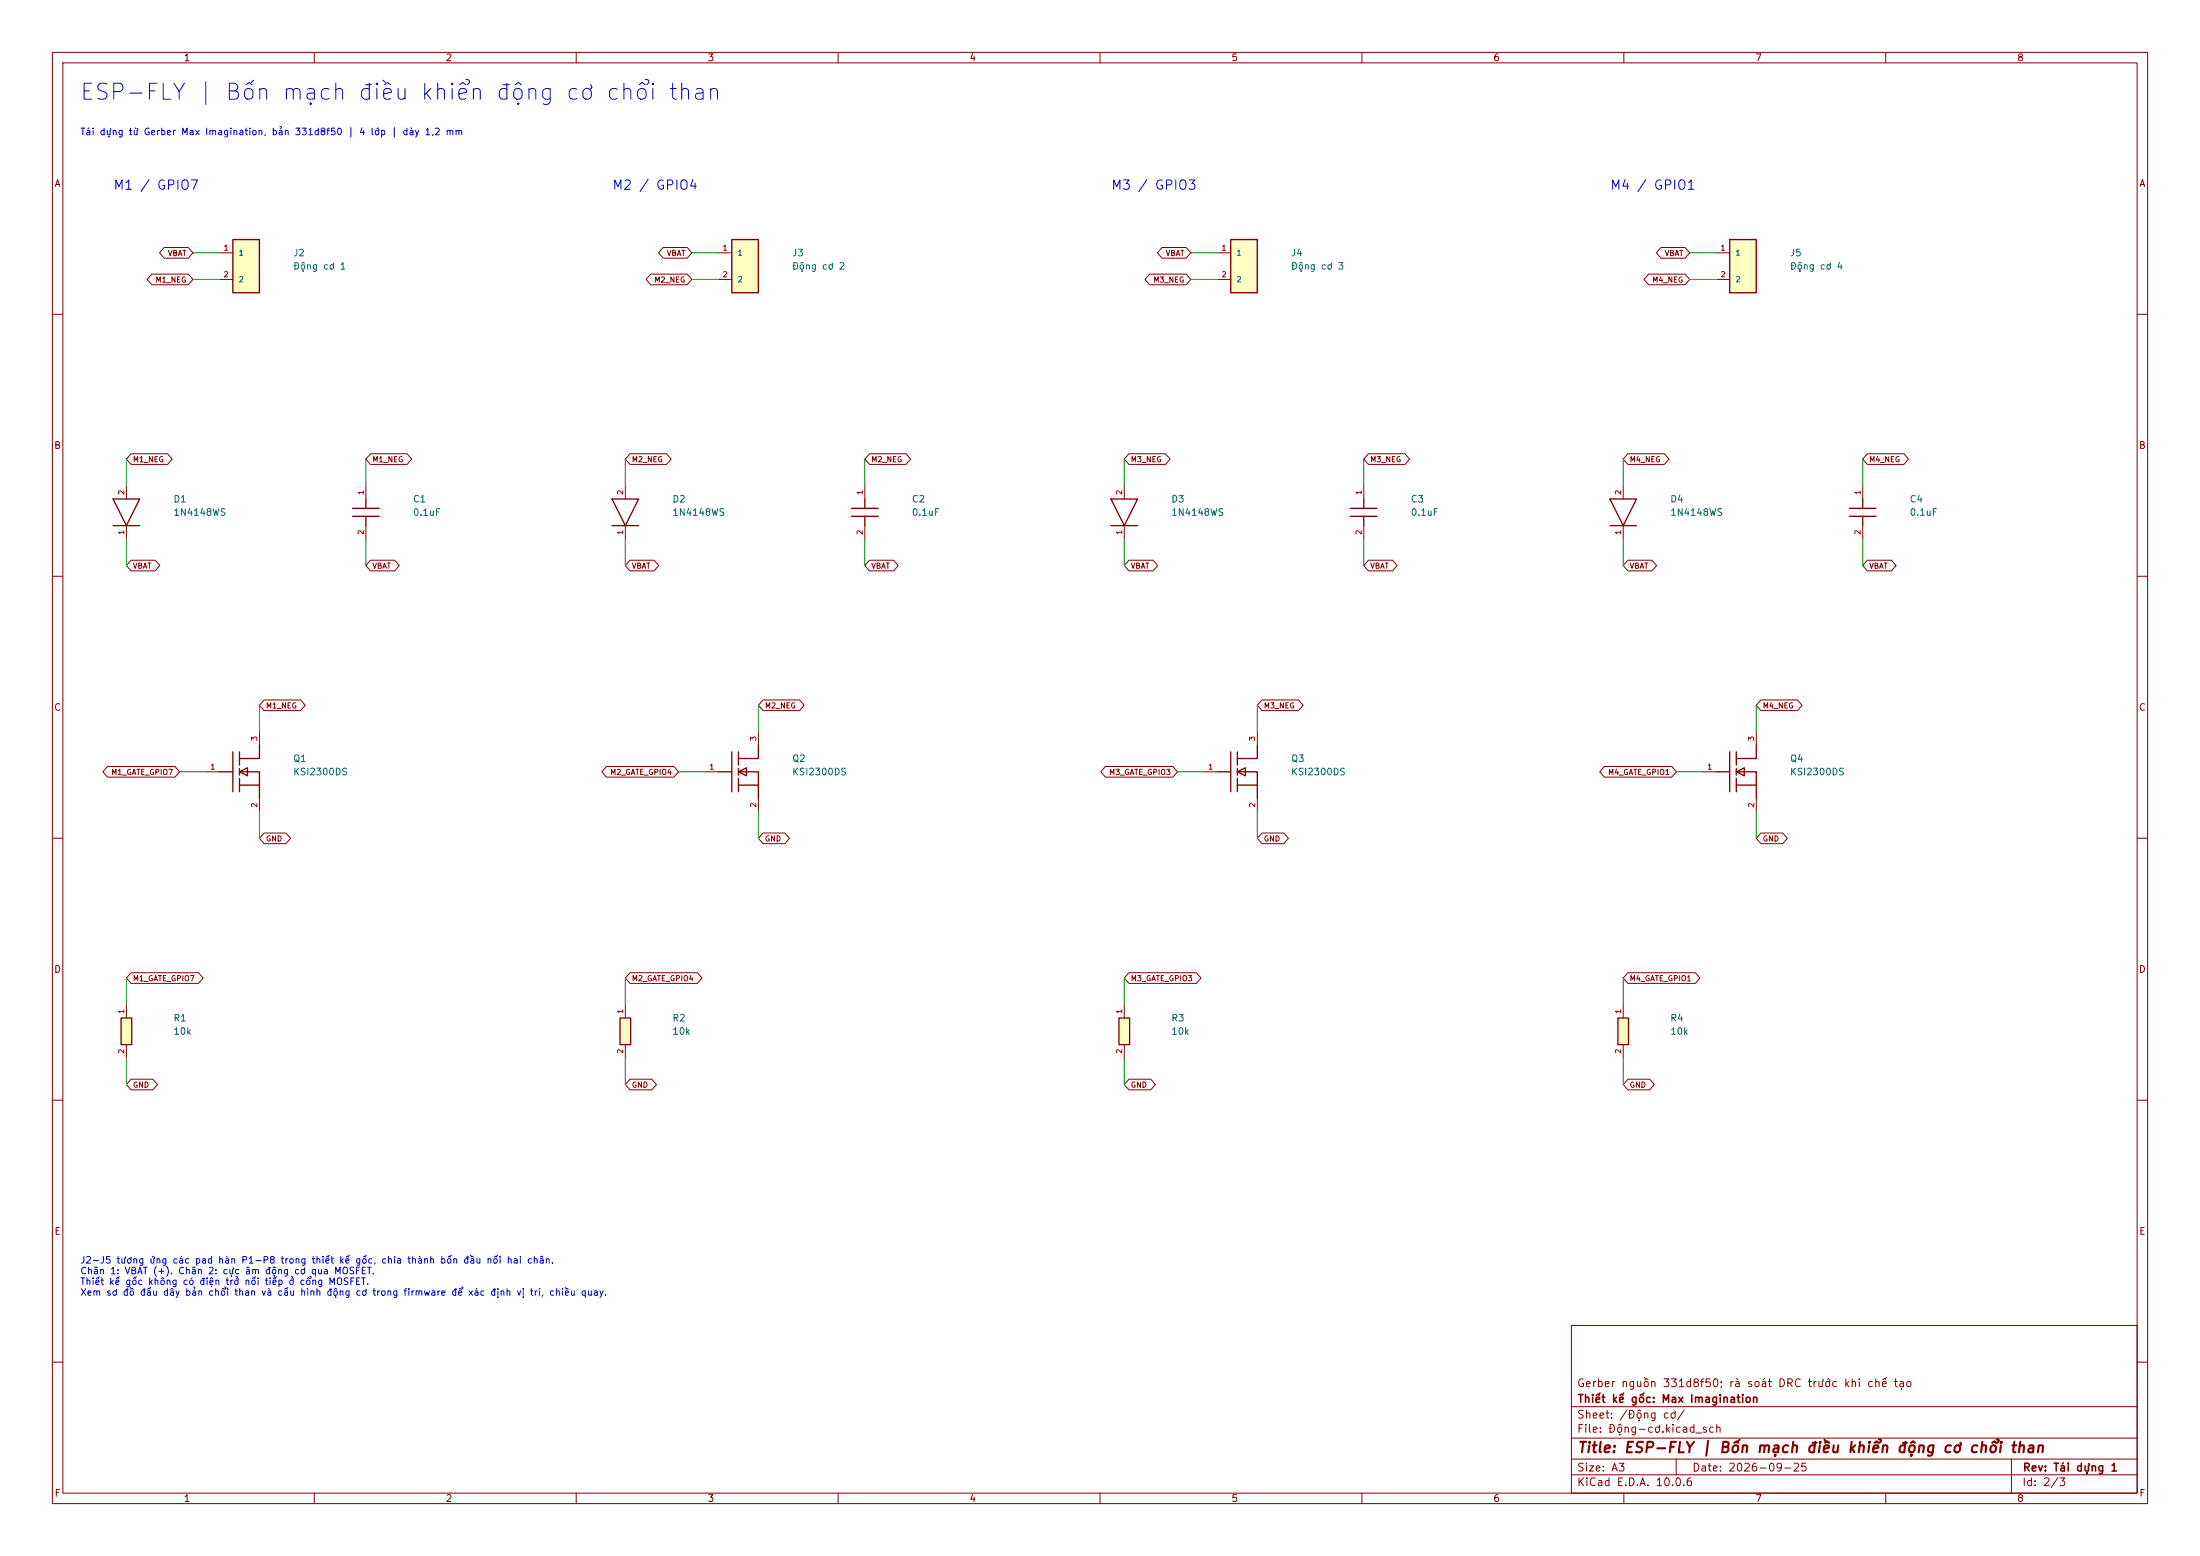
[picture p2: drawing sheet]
(kicad_sch (version 20250114) (generator "eeschema") (paper "A3") (title_block (title "ESP-FLY | Bốn mạch điều khiển động cơ chổi than") (date "2026-09-25") (rev "Tái dựng 1") (company "Thiết kế gốc: Max Imagination") (comment 1 "Gerber nguồn 331d8f50; rà soát DRC trước khi chế tạo"))
(lib_symbols
(symbol "ESP_FLY:R" (pin_names (offset 1.016) (hide yes)) (in_bom yes) (on_board yes) (property "Reference" "R" (at 0 0 0) (effects (font (size 1.27 1.27)) )) (property "Value" "R" (at 0 0 0) (effects (font (size 1.27 1.27)) )) (symbol "R_0_1" (rectangle (start -1.016 2.54) (end 1.016 -2.54) (stroke (width .254) (type default)) (fill (type background)))) (symbol "R_1_1" (pin passive line (at 0 5.08 270) (length 2.54) (name "" (effects (font (size 1.016 1.016)) )) (number "1" (effects (font (size 1.016 1.016)) )))(pin passive line (at 0 -5.08 90) (length 2.54) (name "" (effects (font (size 1.016 1.016)) )) (number "2" (effects (font (size 1.016 1.016)) )))))
(symbol "ESP_FLY:C" (pin_names (offset 1.016) (hide yes)) (in_bom yes) (on_board yes) (property "Reference" "C" (at 0 0 0) (effects (font (size 1.27 1.27)) )) (property "Value" "C" (at 0 0 0) (effects (font (size 1.27 1.27)) )) (symbol "C_0_1" (polyline (pts (xy -2.54 0.762)(xy 2.54 0.762)) (stroke (width 0.254) (type default)) (fill (type none)))(polyline (pts (xy -2.54 -0.762)(xy 2.54 -0.762)) (stroke (width 0.254) (type default)) (fill (type none)))(polyline (pts (xy 0 2.54)(xy 0 0.762)) (stroke (width 0.254) (type default)) (fill (type none)))(polyline (pts (xy 0 -2.54)(xy 0 -0.762)) (stroke (width 0.254) (type default)) (fill (type none)))) (symbol "C_1_1" (pin passive line (at 0 5.08 270) (length 2.54) (name "" (effects (font (size 1.016 1.016)) )) (number "1" (effects (font (size 1.016 1.016)) )))(pin passive line (at 0 -5.08 90) (length 2.54) (name "" (effects (font (size 1.016 1.016)) )) (number "2" (effects (font (size 1.016 1.016)) )))))
(symbol "ESP_FLY:D" (pin_names (offset 1.016) (hide yes)) (in_bom yes) (on_board yes) (property "Reference" "D" (at 0 0 0) (effects (font (size 1.27 1.27)) )) (property "Value" "D" (at 0 0 0) (effects (font (size 1.27 1.27)) )) (symbol "D_0_1" (polyline (pts (xy -2.54 2.54)(xy 2.54 2.54)(xy 0 -2.54)(xy -2.54 2.54)) (stroke (width 0.254) (type default)) (fill (type none)))(polyline (pts (xy -2.54 -2.54)(xy 2.54 -2.54)) (stroke (width 0.254) (type default)) (fill (type none)))) (symbol "D_1_1" (pin passive line (at 0 5.08 270) (length 2.54) (name "A" (effects (font (size 1.016 1.016)) )) (number "2" (effects (font (size 1.016 1.016)) )))(pin passive line (at 0 -5.08 90) (length 2.54) (name "K" (effects (font (size 1.016 1.016)) )) (number "1" (effects (font (size 1.016 1.016)) )))))
(symbol "ESP_FLY:LED" (pin_names (offset 1.016) (hide yes)) (in_bom yes) (on_board yes) (property "Reference" "D" (at 0 0 0) (effects (font (size 1.27 1.27)) )) (property "Value" "LED" (at 0 0 0) (effects (font (size 1.27 1.27)) )) (symbol "LED_0_1" (polyline (pts (xy -2.54 2.54)(xy 2.54 2.54)(xy 0 -2.54)(xy -2.54 2.54)) (stroke (width 0.254) (type default)) (fill (type none)))(polyline (pts (xy -2.54 -2.54)(xy 2.54 -2.54)) (stroke (width 0.254) (type default)) (fill (type none)))(polyline (pts (xy 3.81 0)(xy 6.35 -2.54)(xy 5.08 -2.54)) (stroke (width 0.254) (type default)) (fill (type none)))(polyline (pts (xy 3.81 2.54)(xy 6.35 0)(xy 5.08 0)) (stroke (width 0.254) (type default)) (fill (type none)))) (symbol "LED_1_1" (pin passive line (at 0 5.08 270) (length 2.54) (name "A" (effects (font (size 1.016 1.016)) )) (number "2" (effects (font (size 1.016 1.016)) )))(pin passive line (at 0 -5.08 90) (length 2.54) (name "K" (effects (font (size 1.016 1.016)) )) (number "1" (effects (font (size 1.016 1.016)) )))))
(symbol "ESP_FLY:NMOS" (pin_names (offset 1.016) (hide yes)) (in_bom yes) (on_board yes) (property "Reference" "Q" (at 0 0 0) (effects (font (size 1.27 1.27)) )) (property "Value" "NMOS" (at 0 0 0) (effects (font (size 1.27 1.27)) )) (symbol "NMOS_0_1" (polyline (pts (xy -5.08 0)(xy -2.54 0)) (stroke (width 0.254) (type default)) (fill (type none)))(polyline (pts (xy -2.54 -3.81)(xy -2.54 3.81)) (stroke (width 0.254) (type default)) (fill (type none)))(polyline (pts (xy -1.27 -3.81)(xy -1.27 -1.27)) (stroke (width 0.254) (type default)) (fill (type none)))(polyline (pts (xy -1.27 -0.635)(xy -1.27 0.635)) (stroke (width 0.254) (type default)) (fill (type none)))(polyline (pts (xy -1.27 1.27)(xy -1.27 3.81)) (stroke (width 0.254) (type default)) (fill (type none)))(polyline (pts (xy -1.27 2.54)(xy 2.54 2.54)(xy 2.54 5.08)) (stroke (width 0.254) (type default)) (fill (type none)))(polyline (pts (xy -1.27 -2.54)(xy 2.54 -2.54)(xy 2.54 -5.08)) (stroke (width 0.254) (type default)) (fill (type none)))(polyline (pts (xy -1.27 0)(xy 2.54 0)(xy 2.54 -2.54)) (stroke (width 0.254) (type default)) (fill (type none)))(polyline (pts (xy -1.27 0)(xy 0.254 0.762)(xy 0.254 -0.762)(xy -1.27 0)) (stroke (width 0.254) (type default)) (fill (type none)))) (symbol "NMOS_1_1" (pin input line (at -7.62 0 0) (length 2.54) (name "G" (effects (font (size 1.016 1.016)) )) (number "1" (effects (font (size 1.016 1.016)) )))(pin passive line (at 2.54 7.62 270) (length 2.54) (name "D" (effects (font (size 1.016 1.016)) )) (number "3" (effects (font (size 1.016 1.016)) )))(pin passive line (at 2.54 -7.62 90) (length 2.54) (name "S" (effects (font (size 1.016 1.016)) )) (number "2" (effects (font (size 1.016 1.016)) )))))
(symbol "ESP_FLY:Conn2" (pin_names (offset 1.016)) (in_bom yes) (on_board yes) (property "Reference" "J" (at 0 0 0) (effects (font (size 1.27 1.27)) )) (property "Value" "Conn2" (at 0 0 0) (effects (font (size 1.27 1.27)) )) (symbol "Conn2_0_1" (rectangle (start -2.54 5.08) (end 2.54 -5.08) (stroke (width .254) (type default)) (fill (type background)))) (symbol "Conn2_1_1" (pin passive line (at -5.08 2.54 0) (length 2.54) (name "1" (effects (font (size 1.016 1.016)) )) (number "1" (effects (font (size 1.016 1.016)) )))(pin passive line (at -5.08 -2.54 0) (length 2.54) (name "2" (effects (font (size 1.016 1.016)) )) (number "2" (effects (font (size 1.016 1.016)) )))))
(symbol "ESP_FLY:XIAO" (pin_names (offset 1.016)) (in_bom yes) (on_board yes) (property "Reference" "U" (at 0 0 0) (effects (font (size 1.27 1.27)) )) (property "Value" "XIAO" (at 0 0 0) (effects (font (size 1.27 1.27)) )) (symbol "XIAO_0_1" (rectangle (start -20.32 22.86) (end 20.32 -22.86) (stroke (width .254) (type default)) (fill (type background)))) (symbol "XIAO_1_1" (pin bidirectional line (at -22.86 17.78 0) (length 2.54) (name "D0 / GPIO1" (effects (font (size 1.016 1.016)) )) (number "1" (effects (font (size 1.016 1.016)) )))(pin bidirectional line (at -22.86 12.700000000000001 0) (length 2.54) (name "D1 / GPIO2" (effects (font (size 1.016 1.016)) )) (number "2" (effects (font (size 1.016 1.016)) )))(pin bidirectional line (at -22.86 7.620000000000001 0) (length 2.54) (name "D2 / GPIO3" (effects (font (size 1.016 1.016)) )) (number "3" (effects (font (size 1.016 1.016)) )))(pin bidirectional line (at -22.86 2.540000000000001 0) (length 2.54) (name "D3 / GPIO4" (effects (font (size 1.016 1.016)) )) (number "4" (effects (font (size 1.016 1.016)) )))(pin bidirectional line (at -22.86 -2.539999999999999 0) (length 2.54) (name "D4 / GPIO5" (effects (font (size 1.016 1.016)) )) (number "5" (effects (font (size 1.016 1.016)) )))(pin bidirectional line (at -22.86 -7.619999999999997 0) (length 2.54) (name "D5 / GPIO6" (effects (font (size 1.016 1.016)) )) (number "6" (effects (font (size 1.016 1.016)) )))(pin bidirectional line (at -22.86 -12.7 0) (length 2.54) (name "D6 / GPIO43" (effects (font (size 1.016 1.016)) )) (number "7" (effects (font (size 1.016 1.016)) )))(pin bidirectional line (at -22.86 -17.78 0) (length 2.54) (name "D7 / GPIO44" (effects (font (size 1.016 1.016)) )) (number "8" (effects (font (size 1.016 1.016)) )))(pin bidirectional line (at 22.86 17.78 180) (length 2.54) (name "D8 / GPIO7" (effects (font (size 1.016 1.016)) )) (number "9" (effects (font (size 1.016 1.016)) )))(pin bidirectional line (at 22.86 12.700000000000001 180) (length 2.54) (name "D9 / GPIO8" (effects (font (size 1.016 1.016)) )) (number "10" (effects (font (size 1.016 1.016)) )))(pin bidirectional line (at 22.86 7.620000000000001 180) (length 2.54) (name "D10 / GPIO9" (effects (font (size 1.016 1.016)) )) (number "11" (effects (font (size 1.016 1.016)) )))(pin power_out line (at 22.86 2.540000000000001 180) (length 2.54) (name "3V3" (effects (font (size 1.016 1.016)) )) (number "12" (effects (font (size 1.016 1.016)) )))(pin passive line (at 22.86 -2.539999999999999 180) (length 2.54) (name "GND" (effects (font (size 1.016 1.016)) )) (number "13" (effects (font (size 1.016 1.016)) )))(pin power_in line (at 22.86 -7.619999999999997 180) (length 2.54) (name "5V" (effects (font (size 1.016 1.016)) )) (number "14" (effects (font (size 1.016 1.016)) )))(pin power_in line (at 22.86 -12.7 180) (length 2.54) (name "BAT+ wire" (effects (font (size 1.016 1.016)) )) (number "15" (effects (font (size 1.016 1.016)) )))(pin passive line (at 22.86 -17.78 180) (length 2.54) (name "BAT- wire" (effects (font (size 1.016 1.016)) )) (number "16" (effects (font (size 1.016 1.016)) )))))
(symbol "ESP_FLY:MPU6050" (pin_names (offset 1.016)) (in_bom yes) (on_board yes) (property "Reference" "U" (at 0 0 0) (effects (font (size 1.27 1.27)) )) (property "Value" "MPU6050" (at 0 0 0) (effects (font (size 1.27 1.27)) )) (symbol "MPU6050_0_1" (rectangle (start -15.24 33.02) (end 15.24 -33.02) (stroke (width .254) (type default)) (fill (type background)))) (symbol "MPU6050_1_1" (pin input line (at -17.78 27.94 0) (length 2.54) (name "CLKIN" (effects (font (size 1.016 1.016)) )) (number "1" (effects (font (size 1.016 1.016)) )))(pin no_connect line (at -17.78 22.86 0) (length 2.54) (name "NC" (effects (font (size 1.016 1.016)) )) (number "2" (effects (font (size 1.016 1.016)) )))(pin no_connect line (at -17.78 17.78 0) (length 2.54) (name "NC" (effects (font (size 1.016 1.016)) )) (number "3" (effects (font (size 1.016 1.016)) )))(pin no_connect line (at -17.78 12.700000000000001 0) (length 2.54) (name "NC" (effects (font (size 1.016 1.016)) )) (number "4" (effects (font (size 1.016 1.016)) )))(pin no_connect line (at -17.78 7.620000000000001 0) (length 2.54) (name "NC" (effects (font (size 1.016 1.016)) )) (number "5" (effects (font (size 1.016 1.016)) )))(pin passive line (at -17.78 2.5400000000000027 0) (length 2.54) (name "AUX_DA" (effects (font (size 1.016 1.016)) )) (number "6" (effects (font (size 1.016 1.016)) )))(pin passive line (at -17.78 -2.539999999999999 0) (length 2.54) (name "AUX_CL" (effects (font (size 1.016 1.016)) )) (number "7" (effects (font (size 1.016 1.016)) )))(pin power_in line (at -17.78 -7.620000000000001 0) (length 2.54) (name "VLOGIC" (effects (font (size 1.016 1.016)) )) (number "8" (effects (font (size 1.016 1.016)) )))(pin input line (at -17.78 -12.7 0) (length 2.54) (name "AD0" (effects (font (size 1.016 1.016)) )) (number "9" (effects (font (size 1.016 1.016)) )))(pin passive line (at -17.78 -17.779999999999998 0) (length 2.54) (name "REGOUT" (effects (font (size 1.016 1.016)) )) (number "10" (effects (font (size 1.016 1.016)) )))(pin input line (at -17.78 -22.859999999999996 0) (length 2.54) (name "FSYNC" (effects (font (size 1.016 1.016)) )) (number "11" (effects (font (size 1.016 1.016)) )))(pin output line (at -17.78 -27.94 0) (length 2.54) (name "INT" (effects (font (size 1.016 1.016)) )) (number "12" (effects (font (size 1.016 1.016)) )))(pin power_in line (at 17.78 27.94 180) (length 2.54) (name "VDD" (effects (font (size 1.016 1.016)) )) (number "13" (effects (font (size 1.016 1.016)) )))(pin no_connect line (at 17.78 22.86 180) (length 2.54) (name "NC" (effects (font (size 1.016 1.016)) )) (number "14" (effects (font (size 1.016 1.016)) )))(pin no_connect line (at 17.78 17.78 180) (length 2.54) (name "NC" (effects (font (size 1.016 1.016)) )) (number "15" (effects (font (size 1.016 1.016)) )))(pin no_connect line (at 17.78 12.700000000000001 180) (length 2.54) (name "NC" (effects (font (size 1.016 1.016)) )) (number "16" (effects (font (size 1.016 1.016)) )))(pin no_connect line (at 17.78 7.620000000000001 180) (length 2.54) (name "NC" (effects (font (size 1.016 1.016)) )) (number "17" (effects (font (size 1.016 1.016)) )))(pin power_in line (at 17.78 2.5400000000000027 180) (length 2.54) (name "GND" (effects (font (size 1.016 1.016)) )) (number "18" (effects (font (size 1.016 1.016)) )))(pin no_connect line (at 17.78 -2.539999999999999 180) (length 2.54) (name "RESV@1" (effects (font (size 1.016 1.016)) )) (number "19" (effects (font (size 1.016 1.016)) )))(pin passive line (at 17.78 -7.620000000000001 180) (length 2.54) (name "CPOUT" (effects (font (size 1.016 1.016)) )) (number "20" (effects (font (size 1.016 1.016)) )))(pin no_connect line (at 17.78 -12.7 180) (length 2.54) (name "RESV@2" (effects (font (size 1.016 1.016)) )) (number "21" (effects (font (size 1.016 1.016)) )))(pin no_connect line (at 17.78 -17.779999999999998 180) (length 2.54) (name "RESV" (effects (font (size 1.016 1.016)) )) (number "22" (effects (font (size 1.016 1.016)) )))(pin input line (at 17.78 -22.859999999999996 180) (length 2.54) (name "SCL" (effects (font (size 1.016 1.016)) )) (number "23" (effects (font (size 1.016 1.016)) )))(pin bidirectional line (at 17.78 -27.94 180) (length 2.54) (name "SDA" (effects (font (size 1.016 1.016)) )) (number "24" (effects (font (size 1.016 1.016)) )))))
(symbol "ESP_FLY:PWR" (pin_names (offset 1.016) (hide yes)) (in_bom yes) (on_board yes) (property "Reference" "#FLG" (at 0 0 0) (effects (font (size 1.27 1.27)) )) (property "Value" "PWR" (at 0 0 0) (effects (font (size 1.27 1.27)) )) (symbol "PWR_0_1" (polyline (pts (xy 0 0)(xy 2.54 1.27)(xy 0 2.54)(xy -2.54 1.27)(xy 0 0)) (stroke (width 0.254) (type default)) (fill (type none)))) (symbol "PWR_1_1" (pin power_out line (at 0 0 90) (length 0) (name "pwr" (effects (font (size 1.016 1.016)) )) (number "1" (effects (font (size 1.016 1.016)) ))))))
(text "ESP-FLY | Bốn mạch điều khiển động cơ chổi than" (at 15.24 17.78 0) (effects (font (size 3.048 3.048)) (justify left)))
(text "Tái dựng từ Gerber Max Imagination, bản 331d8f50 | 4 lớp | dày 1,2 mm" (at 15.24 25.4 0) (effects (font (size 1.27 1.27)) (justify left)))
(symbol (lib_id "ESP_FLY:NMOS") (at 46.99 147.32 0) (unit 1) (in_bom yes) (on_board yes) (dnp no) (property "Reference" "Q1" (at 55.88 144.78 0) (effects (font (size 1.27 1.27)) (justify left))) (property "Value" "KSI2300DS" (at 55.88 147.32 0) (effects (font (size 1.27 1.27)) (justify left))) (property "ManufacturerPartNumber" "KSI2300DS-T1-GE3" (at 0 0 0) (effects (font (size 1.27 1.27)) (hide yes))) (property "SourceBOM" "https://drive.google.com/file/d/1EBPdoYV8IRlJl5H9KqLQGCuI6NOrhwHS/view" (at 0 0 0) (effects (font (size 1.27 1.27)) (hide yes))) (property "SourceDesignator" "Q1" (at 0 0 0) (effects (font (size 1.27 1.27)) (hide yes))) (property "Manufacturer" "KUU / Yongyutai" (at 0 0 0) (effects (font (size 1.27 1.27)) (hide yes))) (property "Footprint" "ESP_FLY:Q1" (at 46.99 147.32 0) (effects (font (size 1.27 1.27)) (hide yes))))
(wire (pts (xy 39.37 147.32) (xy 34.29 147.32)) (stroke (width 0) (type default)))
(global_label "M1_GATE_GPIO7" (shape bidirectional) (at 34.29 147.32 180) (effects (font (size 1.016 1.016)) (justify right)) (property "Intersheetrefs" "${INTERSHEET_REFS}" (at 34.29 147.32 180) (effects (font (size 1.016 1.016)) (hide yes))))
(wire (pts (xy 49.53 139.7) (xy 49.53 134.61999999999998)) (stroke (width 0) (type default)))
(global_label "M1_NEG" (shape bidirectional) (at 49.53 134.61999999999998 0) (effects (font (size 1.016 1.016)) (justify left)) (property "Intersheetrefs" "${INTERSHEET_REFS}" (at 49.53 134.61999999999998 0) (effects (font (size 1.016 1.016)) (hide yes))))
(wire (pts (xy 49.53 154.94) (xy 49.53 160.02)) (stroke (width 0) (type default)))
(global_label "GND" (shape bidirectional) (at 49.53 160.02 0) (effects (font (size 1.016 1.016)) (justify left)) (property "Intersheetrefs" "${INTERSHEET_REFS}" (at 49.53 160.02 0) (effects (font (size 1.016 1.016)) (hide yes))))
(symbol (lib_id "ESP_FLY:R") (at 24.130000000000003 196.85 0) (unit 1) (in_bom yes) (on_board yes) (dnp no) (property "Reference" "R1" (at 33.02 194.31 0) (effects (font (size 1.27 1.27)) (justify left))) (property "Value" "10k" (at 33.02 196.85 0) (effects (font (size 1.27 1.27)) (justify left))) (property "ManufacturerPartNumber" "FRC0805F1002TS" (at 0 0 0) (effects (font (size 1.27 1.27)) (hide yes))) (property "SourceBOM" "https://drive.google.com/file/d/1EBPdoYV8IRlJl5H9KqLQGCuI6NOrhwHS/view" (at 0 0 0) (effects (font (size 1.27 1.27)) (hide yes))) (property "SourceDesignator" "R1" (at 0 0 0) (effects (font (size 1.27 1.27)) (hide yes))) (property "Footprint" "ESP_FLY:R1" (at 24.130000000000003 196.85 0) (effects (font (size 1.27 1.27)) (hide yes))))
(wire (pts (xy 24.13 191.77) (xy 24.13 186.69)) (stroke (width 0) (type default)))
(global_label "M1_GATE_GPIO7" (shape bidirectional) (at 24.13 186.69 0) (effects (font (size 1.016 1.016)) (justify left)) (property "Intersheetrefs" "${INTERSHEET_REFS}" (at 24.13 186.69 0) (effects (font (size 1.016 1.016)) (hide yes))))
(wire (pts (xy 24.13 201.93) (xy 24.13 207.01000000000002)) (stroke (width 0) (type default)))
(global_label "GND" (shape bidirectional) (at 24.13 207.01000000000002 0) (effects (font (size 1.016 1.016)) (justify left)) (property "Intersheetrefs" "${INTERSHEET_REFS}" (at 24.13 207.01000000000002 0) (effects (font (size 1.016 1.016)) (hide yes))))
(symbol (lib_id "ESP_FLY:D") (at 24.130000000000003 97.79 0) (unit 1) (in_bom yes) (on_board yes) (dnp no) (property "Reference" "D1" (at 33.02 95.25 0) (effects (font (size 1.27 1.27)) (justify left))) (property "Value" "1N4148WS" (at 33.02 97.79 0) (effects (font (size 1.27 1.27)) (justify left))) (property "ManufacturerPartNumber" "1N4148WS-7-F" (at 0 0 0) (effects (font (size 1.27 1.27)) (hide yes))) (property "SourceBOM" "https://drive.google.com/file/d/1EBPdoYV8IRlJl5H9KqLQGCuI6NOrhwHS/view" (at 0 0 0) (effects (font (size 1.27 1.27)) (hide yes))) (property "SourceDesignator" "D1" (at 0 0 0) (effects (font (size 1.27 1.27)) (hide yes))) (property "Manufacturer" "Diodes Incorporated" (at 0 0 0) (effects (font (size 1.27 1.27)) (hide yes))) (property "Footprint" "ESP_FLY:D1" (at 24.130000000000003 97.79 0) (effects (font (size 1.27 1.27)) (hide yes))))
(wire (pts (xy 24.13 92.71) (xy 24.13 87.63)) (stroke (width 0) (type default)))
(global_label "M1_NEG" (shape bidirectional) (at 24.13 87.63 0) (effects (font (size 1.016 1.016)) (justify left)) (property "Intersheetrefs" "${INTERSHEET_REFS}" (at 24.13 87.63 0) (effects (font (size 1.016 1.016)) (hide yes))))
(wire (pts (xy 24.13 102.87) (xy 24.13 107.95)) (stroke (width 0) (type default)))
(global_label "VBAT" (shape bidirectional) (at 24.13 107.95 0) (effects (font (size 1.016 1.016)) (justify left)) (property "Intersheetrefs" "${INTERSHEET_REFS}" (at 24.13 107.95 0) (effects (font (size 1.016 1.016)) (hide yes))))
(symbol (lib_id "ESP_FLY:C") (at 69.85 97.79 0) (unit 1) (in_bom yes) (on_board yes) (dnp no) (property "Reference" "C1" (at 78.74 95.25 0) (effects (font (size 1.27 1.27)) (justify left))) (property "Value" "0.1uF" (at 78.74 97.79 0) (effects (font (size 1.27 1.27)) (justify left))) (property "ManufacturerPartNumber" "CL21B104KBCNNNC" (at 0 0 0) (effects (font (size 1.27 1.27)) (hide yes))) (property "SourceBOM" "https://drive.google.com/file/d/1EBPdoYV8IRlJl5H9KqLQGCuI6NOrhwHS/view" (at 0 0 0) (effects (font (size 1.27 1.27)) (hide yes))) (property "SourceDesignator" "C1" (at 0 0 0) (effects (font (size 1.27 1.27)) (hide yes))) (property "Manufacturer" "Samsung Electro-Mechanics" (at 0 0 0) (effects (font (size 1.27 1.27)) (hide yes))) (property "Footprint" "ESP_FLY:C1" (at 69.85 97.79 0) (effects (font (size 1.27 1.27)) (hide yes))))
(wire (pts (xy 69.85 92.71) (xy 69.85 87.63)) (stroke (width 0) (type default)))
(global_label "M1_NEG" (shape bidirectional) (at 69.85 87.63 0) (effects (font (size 1.016 1.016)) (justify left)) (property "Intersheetrefs" "${INTERSHEET_REFS}" (at 69.85 87.63 0) (effects (font (size 1.016 1.016)) (hide yes))))
(wire (pts (xy 69.85 102.87) (xy 69.85 107.95)) (stroke (width 0) (type default)))
(global_label "VBAT" (shape bidirectional) (at 69.85 107.95 0) (effects (font (size 1.016 1.016)) (justify left)) (property "Intersheetrefs" "${INTERSHEET_REFS}" (at 69.85 107.95 0) (effects (font (size 1.016 1.016)) (hide yes))))
(symbol (lib_id "ESP_FLY:Conn2") (at 46.99 50.8 0) (unit 1) (in_bom yes) (on_board yes) (dnp no) (property "Reference" "J2" (at 55.88 48.26 0) (effects (font (size 1.27 1.27)) (justify left))) (property "Value" "Động cơ 1" (at 55.88 50.8 0) (effects (font (size 1.27 1.27)) (justify left))) (property "Footprint" "ESP_FLY:J2" (at 46.99 50.8 0) (effects (font (size 1.27 1.27)) (hide yes))))
(wire (pts (xy 41.91 48.26) (xy 36.83 48.26)) (stroke (width 0) (type default)))
(global_label "VBAT" (shape bidirectional) (at 36.83 48.26 180) (effects (font (size 1.016 1.016)) (justify right)) (property "Intersheetrefs" "${INTERSHEET_REFS}" (at 36.83 48.26 180) (effects (font (size 1.016 1.016)) (hide yes))))
(wire (pts (xy 41.91 53.34) (xy 36.83 53.34)) (stroke (width 0) (type default)))
(global_label "M1_NEG" (shape bidirectional) (at 36.83 53.34 180) (effects (font (size 1.016 1.016)) (justify right)) (property "Intersheetrefs" "${INTERSHEET_REFS}" (at 36.83 53.34 180) (effects (font (size 1.016 1.016)) (hide yes))))
(symbol (lib_id "ESP_FLY:NMOS") (at 142.24 147.32 0) (unit 1) (in_bom yes) (on_board yes) (dnp no) (property "Reference" "Q2" (at 151.13 144.78 0) (effects (font (size 1.27 1.27)) (justify left))) (property "Value" "KSI2300DS" (at 151.13 147.32 0) (effects (font (size 1.27 1.27)) (justify left))) (property "ManufacturerPartNumber" "KSI2300DS-T1-GE3" (at 0 0 0) (effects (font (size 1.27 1.27)) (hide yes))) (property "SourceBOM" "https://drive.google.com/file/d/1EBPdoYV8IRlJl5H9KqLQGCuI6NOrhwHS/view" (at 0 0 0) (effects (font (size 1.27 1.27)) (hide yes))) (property "SourceDesignator" "Q2" (at 0 0 0) (effects (font (size 1.27 1.27)) (hide yes))) (property "Manufacturer" "KUU / Yongyutai" (at 0 0 0) (effects (font (size 1.27 1.27)) (hide yes))) (property "Footprint" "ESP_FLY:Q2" (at 142.24 147.32 0) (effects (font (size 1.27 1.27)) (hide yes))))
(wire (pts (xy 134.62 147.32) (xy 129.54 147.32)) (stroke (width 0) (type default)))
(global_label "M2_GATE_GPIO4" (shape bidirectional) (at 129.54 147.32 180) (effects (font (size 1.016 1.016)) (justify right)) (property "Intersheetrefs" "${INTERSHEET_REFS}" (at 129.54 147.32 180) (effects (font (size 1.016 1.016)) (hide yes))))
(wire (pts (xy 144.78 139.7) (xy 144.78 134.61999999999998)) (stroke (width 0) (type default)))
(global_label "M2_NEG" (shape bidirectional) (at 144.78 134.61999999999998 0) (effects (font (size 1.016 1.016)) (justify left)) (property "Intersheetrefs" "${INTERSHEET_REFS}" (at 144.78 134.61999999999998 0) (effects (font (size 1.016 1.016)) (hide yes))))
(wire (pts (xy 144.78 154.94) (xy 144.78 160.02)) (stroke (width 0) (type default)))
(global_label "GND" (shape bidirectional) (at 144.78 160.02 0) (effects (font (size 1.016 1.016)) (justify left)) (property "Intersheetrefs" "${INTERSHEET_REFS}" (at 144.78 160.02 0) (effects (font (size 1.016 1.016)) (hide yes))))
(symbol (lib_id "ESP_FLY:R") (at 119.38000000000001 196.85 0) (unit 1) (in_bom yes) (on_board yes) (dnp no) (property "Reference" "R2" (at 128.27 194.31 0) (effects (font (size 1.27 1.27)) (justify left))) (property "Value" "10k" (at 128.27 196.85 0) (effects (font (size 1.27 1.27)) (justify left))) (property "ManufacturerPartNumber" "FRC0805F1002TS" (at 0 0 0) (effects (font (size 1.27 1.27)) (hide yes))) (property "SourceBOM" "https://drive.google.com/file/d/1EBPdoYV8IRlJl5H9KqLQGCuI6NOrhwHS/view" (at 0 0 0) (effects (font (size 1.27 1.27)) (hide yes))) (property "SourceDesignator" "R2" (at 0 0 0) (effects (font (size 1.27 1.27)) (hide yes))) (property "Footprint" "ESP_FLY:R2" (at 119.38000000000001 196.85 0) (effects (font (size 1.27 1.27)) (hide yes))))
(wire (pts (xy 119.38 191.77) (xy 119.38 186.69)) (stroke (width 0) (type default)))
(global_label "M2_GATE_GPIO4" (shape bidirectional) (at 119.38 186.69 0) (effects (font (size 1.016 1.016)) (justify left)) (property "Intersheetrefs" "${INTERSHEET_REFS}" (at 119.38 186.69 0) (effects (font (size 1.016 1.016)) (hide yes))))
(wire (pts (xy 119.38 201.93) (xy 119.38 207.01000000000002)) (stroke (width 0) (type default)))
(global_label "GND" (shape bidirectional) (at 119.38 207.01000000000002 0) (effects (font (size 1.016 1.016)) (justify left)) (property "Intersheetrefs" "${INTERSHEET_REFS}" (at 119.38 207.01000000000002 0) (effects (font (size 1.016 1.016)) (hide yes))))
(symbol (lib_id "ESP_FLY:D") (at 119.38000000000001 97.79 0) (unit 1) (in_bom yes) (on_board yes) (dnp no) (property "Reference" "D2" (at 128.27 95.25 0) (effects (font (size 1.27 1.27)) (justify left))) (property "Value" "1N4148WS" (at 128.27 97.79 0) (effects (font (size 1.27 1.27)) (justify left))) (property "ManufacturerPartNumber" "1N4148WS-7-F" (at 0 0 0) (effects (font (size 1.27 1.27)) (hide yes))) (property "SourceBOM" "https://drive.google.com/file/d/1EBPdoYV8IRlJl5H9KqLQGCuI6NOrhwHS/view" (at 0 0 0) (effects (font (size 1.27 1.27)) (hide yes))) (property "SourceDesignator" "D2" (at 0 0 0) (effects (font (size 1.27 1.27)) (hide yes))) (property "Manufacturer" "Diodes Incorporated" (at 0 0 0) (effects (font (size 1.27 1.27)) (hide yes))) (property "Footprint" "ESP_FLY:D2" (at 119.38000000000001 97.79 0) (effects (font (size 1.27 1.27)) (hide yes))))
(wire (pts (xy 119.38 92.71) (xy 119.38 87.63)) (stroke (width 0) (type default)))
(global_label "M2_NEG" (shape bidirectional) (at 119.38 87.63 0) (effects (font (size 1.016 1.016)) (justify left)) (property "Intersheetrefs" "${INTERSHEET_REFS}" (at 119.38 87.63 0) (effects (font (size 1.016 1.016)) (hide yes))))
(wire (pts (xy 119.38 102.87) (xy 119.38 107.95)) (stroke (width 0) (type default)))
(global_label "VBAT" (shape bidirectional) (at 119.38 107.95 0) (effects (font (size 1.016 1.016)) (justify left)) (property "Intersheetrefs" "${INTERSHEET_REFS}" (at 119.38 107.95 0) (effects (font (size 1.016 1.016)) (hide yes))))
(symbol (lib_id "ESP_FLY:C") (at 165.10000000000002 97.79 0) (unit 1) (in_bom yes) (on_board yes) (dnp no) (property "Reference" "C2" (at 173.99 95.25 0) (effects (font (size 1.27 1.27)) (justify left))) (property "Value" "0.1uF" (at 173.99 97.79 0) (effects (font (size 1.27 1.27)) (justify left))) (property "ManufacturerPartNumber" "CL21B104KBCNNNC" (at 0 0 0) (effects (font (size 1.27 1.27)) (hide yes))) (property "SourceBOM" "https://drive.google.com/file/d/1EBPdoYV8IRlJl5H9KqLQGCuI6NOrhwHS/view" (at 0 0 0) (effects (font (size 1.27 1.27)) (hide yes))) (property "SourceDesignator" "C2" (at 0 0 0) (effects (font (size 1.27 1.27)) (hide yes))) (property "Manufacturer" "Samsung Electro-Mechanics" (at 0 0 0) (effects (font (size 1.27 1.27)) (hide yes))) (property "Footprint" "ESP_FLY:C2" (at 165.10000000000002 97.79 0) (effects (font (size 1.27 1.27)) (hide yes))))
(wire (pts (xy 165.1 92.71) (xy 165.1 87.63)) (stroke (width 0) (type default)))
(global_label "M2_NEG" (shape bidirectional) (at 165.1 87.63 0) (effects (font (size 1.016 1.016)) (justify left)) (property "Intersheetrefs" "${INTERSHEET_REFS}" (at 165.1 87.63 0) (effects (font (size 1.016 1.016)) (hide yes))))
(wire (pts (xy 165.1 102.87) (xy 165.1 107.95)) (stroke (width 0) (type default)))
(global_label "VBAT" (shape bidirectional) (at 165.1 107.95 0) (effects (font (size 1.016 1.016)) (justify left)) (property "Intersheetrefs" "${INTERSHEET_REFS}" (at 165.1 107.95 0) (effects (font (size 1.016 1.016)) (hide yes))))
(symbol (lib_id "ESP_FLY:Conn2") (at 142.24 50.8 0) (unit 1) (in_bom yes) (on_board yes) (dnp no) (property "Reference" "J3" (at 151.13 48.26 0) (effects (font (size 1.27 1.27)) (justify left))) (property "Value" "Động cơ 2" (at 151.13 50.8 0) (effects (font (size 1.27 1.27)) (justify left))) (property "Footprint" "ESP_FLY:J3" (at 142.24 50.8 0) (effects (font (size 1.27 1.27)) (hide yes))))
(wire (pts (xy 137.16 48.26) (xy 132.07999999999998 48.26)) (stroke (width 0) (type default)))
(global_label "VBAT" (shape bidirectional) (at 132.07999999999998 48.26 180) (effects (font (size 1.016 1.016)) (justify right)) (property "Intersheetrefs" "${INTERSHEET_REFS}" (at 132.07999999999998 48.26 180) (effects (font (size 1.016 1.016)) (hide yes))))
(wire (pts (xy 137.16 53.34) (xy 132.07999999999998 53.34)) (stroke (width 0) (type default)))
(global_label "M2_NEG" (shape bidirectional) (at 132.07999999999998 53.34 180) (effects (font (size 1.016 1.016)) (justify right)) (property "Intersheetrefs" "${INTERSHEET_REFS}" (at 132.07999999999998 53.34 180) (effects (font (size 1.016 1.016)) (hide yes))))
(symbol (lib_id "ESP_FLY:NMOS") (at 237.49 147.32 0) (unit 1) (in_bom yes) (on_board yes) (dnp no) (property "Reference" "Q3" (at 246.38 144.78 0) (effects (font (size 1.27 1.27)) (justify left))) (property "Value" "KSI2300DS" (at 246.38 147.32 0) (effects (font (size 1.27 1.27)) (justify left))) (property "ManufacturerPartNumber" "KSI2300DS-T1-GE3" (at 0 0 0) (effects (font (size 1.27 1.27)) (hide yes))) (property "SourceBOM" "https://drive.google.com/file/d/1EBPdoYV8IRlJl5H9KqLQGCuI6NOrhwHS/view" (at 0 0 0) (effects (font (size 1.27 1.27)) (hide yes))) (property "SourceDesignator" "Q3" (at 0 0 0) (effects (font (size 1.27 1.27)) (hide yes))) (property "Manufacturer" "KUU / Yongyutai" (at 0 0 0) (effects (font (size 1.27 1.27)) (hide yes))) (property "Footprint" "ESP_FLY:Q3" (at 237.49 147.32 0) (effects (font (size 1.27 1.27)) (hide yes))))
(wire (pts (xy 229.87 147.32) (xy 224.79 147.32)) (stroke (width 0) (type default)))
(global_label "M3_GATE_GPIO3" (shape bidirectional) (at 224.79 147.32 180) (effects (font (size 1.016 1.016)) (justify right)) (property "Intersheetrefs" "${INTERSHEET_REFS}" (at 224.79 147.32 180) (effects (font (size 1.016 1.016)) (hide yes))))
(wire (pts (xy 240.03 139.7) (xy 240.03 134.61999999999998)) (stroke (width 0) (type default)))
(global_label "M3_NEG" (shape bidirectional) (at 240.03 134.61999999999998 0) (effects (font (size 1.016 1.016)) (justify left)) (property "Intersheetrefs" "${INTERSHEET_REFS}" (at 240.03 134.61999999999998 0) (effects (font (size 1.016 1.016)) (hide yes))))
(wire (pts (xy 240.03 154.94) (xy 240.03 160.02)) (stroke (width 0) (type default)))
(global_label "GND" (shape bidirectional) (at 240.03 160.02 0) (effects (font (size 1.016 1.016)) (justify left)) (property "Intersheetrefs" "${INTERSHEET_REFS}" (at 240.03 160.02 0) (effects (font (size 1.016 1.016)) (hide yes))))
(symbol (lib_id "ESP_FLY:R") (at 214.63 196.85 0) (unit 1) (in_bom yes) (on_board yes) (dnp no) (property "Reference" "R3" (at 223.51999999999998 194.31 0) (effects (font (size 1.27 1.27)) (justify left))) (property "Value" "10k" (at 223.51999999999998 196.85 0) (effects (font (size 1.27 1.27)) (justify left))) (property "ManufacturerPartNumber" "FRC0805F1002TS" (at 0 0 0) (effects (font (size 1.27 1.27)) (hide yes))) (property "SourceBOM" "https://drive.google.com/file/d/1EBPdoYV8IRlJl5H9KqLQGCuI6NOrhwHS/view" (at 0 0 0) (effects (font (size 1.27 1.27)) (hide yes))) (property "SourceDesignator" "R3" (at 0 0 0) (effects (font (size 1.27 1.27)) (hide yes))) (property "Footprint" "ESP_FLY:R3" (at 214.63 196.85 0) (effects (font (size 1.27 1.27)) (hide yes))))
(wire (pts (xy 214.63 191.77) (xy 214.63 186.69)) (stroke (width 0) (type default)))
(global_label "M3_GATE_GPIO3" (shape bidirectional) (at 214.63 186.69 0) (effects (font (size 1.016 1.016)) (justify left)) (property "Intersheetrefs" "${INTERSHEET_REFS}" (at 214.63 186.69 0) (effects (font (size 1.016 1.016)) (hide yes))))
(wire (pts (xy 214.63 201.93) (xy 214.63 207.01000000000002)) (stroke (width 0) (type default)))
(global_label "GND" (shape bidirectional) (at 214.63 207.01000000000002 0) (effects (font (size 1.016 1.016)) (justify left)) (property "Intersheetrefs" "${INTERSHEET_REFS}" (at 214.63 207.01000000000002 0) (effects (font (size 1.016 1.016)) (hide yes))))
(symbol (lib_id "ESP_FLY:D") (at 214.63 97.79 0) (unit 1) (in_bom yes) (on_board yes) (dnp no) (property "Reference" "D3" (at 223.51999999999998 95.25 0) (effects (font (size 1.27 1.27)) (justify left))) (property "Value" "1N4148WS" (at 223.51999999999998 97.79 0) (effects (font (size 1.27 1.27)) (justify left))) (property "ManufacturerPartNumber" "1N4148WS-7-F" (at 0 0 0) (effects (font (size 1.27 1.27)) (hide yes))) (property "SourceBOM" "https://drive.google.com/file/d/1EBPdoYV8IRlJl5H9KqLQGCuI6NOrhwHS/view" (at 0 0 0) (effects (font (size 1.27 1.27)) (hide yes))) (property "SourceDesignator" "D3" (at 0 0 0) (effects (font (size 1.27 1.27)) (hide yes))) (property "Manufacturer" "Diodes Incorporated" (at 0 0 0) (effects (font (size 1.27 1.27)) (hide yes))) (property "Footprint" "ESP_FLY:D3" (at 214.63 97.79 0) (effects (font (size 1.27 1.27)) (hide yes))))
(wire (pts (xy 214.63 92.71) (xy 214.63 87.63)) (stroke (width 0) (type default)))
(global_label "M3_NEG" (shape bidirectional) (at 214.63 87.63 0) (effects (font (size 1.016 1.016)) (justify left)) (property "Intersheetrefs" "${INTERSHEET_REFS}" (at 214.63 87.63 0) (effects (font (size 1.016 1.016)) (hide yes))))
(wire (pts (xy 214.63 102.87) (xy 214.63 107.95)) (stroke (width 0) (type default)))
(global_label "VBAT" (shape bidirectional) (at 214.63 107.95 0) (effects (font (size 1.016 1.016)) (justify left)) (property "Intersheetrefs" "${INTERSHEET_REFS}" (at 214.63 107.95 0) (effects (font (size 1.016 1.016)) (hide yes))))
(symbol (lib_id "ESP_FLY:C") (at 260.35 97.79 0) (unit 1) (in_bom yes) (on_board yes) (dnp no) (property "Reference" "C3" (at 269.24 95.25 0) (effects (font (size 1.27 1.27)) (justify left))) (property "Value" "0.1uF" (at 269.24 97.79 0) (effects (font (size 1.27 1.27)) (justify left))) (property "ManufacturerPartNumber" "CL21B104KBCNNNC" (at 0 0 0) (effects (font (size 1.27 1.27)) (hide yes))) (property "SourceBOM" "https://drive.google.com/file/d/1EBPdoYV8IRlJl5H9KqLQGCuI6NOrhwHS/view" (at 0 0 0) (effects (font (size 1.27 1.27)) (hide yes))) (property "SourceDesignator" "C3" (at 0 0 0) (effects (font (size 1.27 1.27)) (hide yes))) (property "Manufacturer" "Samsung Electro-Mechanics" (at 0 0 0) (effects (font (size 1.27 1.27)) (hide yes))) (property "Footprint" "ESP_FLY:C3" (at 260.35 97.79 0) (effects (font (size 1.27 1.27)) (hide yes))))
(wire (pts (xy 260.35 92.71) (xy 260.35 87.63)) (stroke (width 0) (type default)))
(global_label "M3_NEG" (shape bidirectional) (at 260.35 87.63 0) (effects (font (size 1.016 1.016)) (justify left)) (property "Intersheetrefs" "${INTERSHEET_REFS}" (at 260.35 87.63 0) (effects (font (size 1.016 1.016)) (hide yes))))
(wire (pts (xy 260.35 102.87) (xy 260.35 107.95)) (stroke (width 0) (type default)))
(global_label "VBAT" (shape bidirectional) (at 260.35 107.95 0) (effects (font (size 1.016 1.016)) (justify left)) (property "Intersheetrefs" "${INTERSHEET_REFS}" (at 260.35 107.95 0) (effects (font (size 1.016 1.016)) (hide yes))))
(symbol (lib_id "ESP_FLY:Conn2") (at 237.49 50.8 0) (unit 1) (in_bom yes) (on_board yes) (dnp no) (property "Reference" "J4" (at 246.38 48.26 0) (effects (font (size 1.27 1.27)) (justify left))) (property "Value" "Động cơ 3" (at 246.38 50.8 0) (effects (font (size 1.27 1.27)) (justify left))) (property "Footprint" "ESP_FLY:J4" (at 237.49 50.8 0) (effects (font (size 1.27 1.27)) (hide yes))))
(wire (pts (xy 232.41 48.26) (xy 227.32999999999998 48.26)) (stroke (width 0) (type default)))
(global_label "VBAT" (shape bidirectional) (at 227.32999999999998 48.26 180) (effects (font (size 1.016 1.016)) (justify right)) (property "Intersheetrefs" "${INTERSHEET_REFS}" (at 227.32999999999998 48.26 180) (effects (font (size 1.016 1.016)) (hide yes))))
(wire (pts (xy 232.41 53.34) (xy 227.32999999999998 53.34)) (stroke (width 0) (type default)))
(global_label "M3_NEG" (shape bidirectional) (at 227.32999999999998 53.34 180) (effects (font (size 1.016 1.016)) (justify right)) (property "Intersheetrefs" "${INTERSHEET_REFS}" (at 227.32999999999998 53.34 180) (effects (font (size 1.016 1.016)) (hide yes))))
(symbol (lib_id "ESP_FLY:NMOS") (at 332.74 147.32 0) (unit 1) (in_bom yes) (on_board yes) (dnp no) (property "Reference" "Q4" (at 341.63 144.78 0) (effects (font (size 1.27 1.27)) (justify left))) (property "Value" "KSI2300DS" (at 341.63 147.32 0) (effects (font (size 1.27 1.27)) (justify left))) (property "ManufacturerPartNumber" "KSI2300DS-T1-GE3" (at 0 0 0) (effects (font (size 1.27 1.27)) (hide yes))) (property "SourceBOM" "https://drive.google.com/file/d/1EBPdoYV8IRlJl5H9KqLQGCuI6NOrhwHS/view" (at 0 0 0) (effects (font (size 1.27 1.27)) (hide yes))) (property "SourceDesignator" "Q4" (at 0 0 0) (effects (font (size 1.27 1.27)) (hide yes))) (property "Manufacturer" "KUU / Yongyutai" (at 0 0 0) (effects (font (size 1.27 1.27)) (hide yes))) (property "Footprint" "ESP_FLY:Q4" (at 332.74 147.32 0) (effects (font (size 1.27 1.27)) (hide yes))))
(wire (pts (xy 325.12 147.32) (xy 320.04 147.32)) (stroke (width 0) (type default)))
(global_label "M4_GATE_GPIO1" (shape bidirectional) (at 320.04 147.32 180) (effects (font (size 1.016 1.016)) (justify right)) (property "Intersheetrefs" "${INTERSHEET_REFS}" (at 320.04 147.32 180) (effects (font (size 1.016 1.016)) (hide yes))))
(wire (pts (xy 335.28 139.7) (xy 335.28 134.61999999999998)) (stroke (width 0) (type default)))
(global_label "M4_NEG" (shape bidirectional) (at 335.28 134.61999999999998 0) (effects (font (size 1.016 1.016)) (justify left)) (property "Intersheetrefs" "${INTERSHEET_REFS}" (at 335.28 134.61999999999998 0) (effects (font (size 1.016 1.016)) (hide yes))))
(wire (pts (xy 335.28 154.94) (xy 335.28 160.02)) (stroke (width 0) (type default)))
(global_label "GND" (shape bidirectional) (at 335.28 160.02 0) (effects (font (size 1.016 1.016)) (justify left)) (property "Intersheetrefs" "${INTERSHEET_REFS}" (at 335.28 160.02 0) (effects (font (size 1.016 1.016)) (hide yes))))
(symbol (lib_id "ESP_FLY:R") (at 309.88 196.85 0) (unit 1) (in_bom yes) (on_board yes) (dnp no) (property "Reference" "R4" (at 318.77 194.31 0) (effects (font (size 1.27 1.27)) (justify left))) (property "Value" "10k" (at 318.77 196.85 0) (effects (font (size 1.27 1.27)) (justify left))) (property "ManufacturerPartNumber" "FRC0805F1002TS" (at 0 0 0) (effects (font (size 1.27 1.27)) (hide yes))) (property "SourceBOM" "https://drive.google.com/file/d/1EBPdoYV8IRlJl5H9KqLQGCuI6NOrhwHS/view" (at 0 0 0) (effects (font (size 1.27 1.27)) (hide yes))) (property "SourceDesignator" "R4" (at 0 0 0) (effects (font (size 1.27 1.27)) (hide yes))) (property "Footprint" "ESP_FLY:R4" (at 309.88 196.85 0) (effects (font (size 1.27 1.27)) (hide yes))))
(wire (pts (xy 309.88 191.77) (xy 309.88 186.69)) (stroke (width 0) (type default)))
(global_label "M4_GATE_GPIO1" (shape bidirectional) (at 309.88 186.69 0) (effects (font (size 1.016 1.016)) (justify left)) (property "Intersheetrefs" "${INTERSHEET_REFS}" (at 309.88 186.69 0) (effects (font (size 1.016 1.016)) (hide yes))))
(wire (pts (xy 309.88 201.93) (xy 309.88 207.01000000000002)) (stroke (width 0) (type default)))
(global_label "GND" (shape bidirectional) (at 309.88 207.01000000000002 0) (effects (font (size 1.016 1.016)) (justify left)) (property "Intersheetrefs" "${INTERSHEET_REFS}" (at 309.88 207.01000000000002 0) (effects (font (size 1.016 1.016)) (hide yes))))
(symbol (lib_id "ESP_FLY:D") (at 309.88 97.79 0) (unit 1) (in_bom yes) (on_board yes) (dnp no) (property "Reference" "D4" (at 318.77 95.25 0) (effects (font (size 1.27 1.27)) (justify left))) (property "Value" "1N4148WS" (at 318.77 97.79 0) (effects (font (size 1.27 1.27)) (justify left))) (property "ManufacturerPartNumber" "1N4148WS-7-F" (at 0 0 0) (effects (font (size 1.27 1.27)) (hide yes))) (property "SourceBOM" "https://drive.google.com/file/d/1EBPdoYV8IRlJl5H9KqLQGCuI6NOrhwHS/view" (at 0 0 0) (effects (font (size 1.27 1.27)) (hide yes))) (property "SourceDesignator" "D4" (at 0 0 0) (effects (font (size 1.27 1.27)) (hide yes))) (property "Manufacturer" "Diodes Incorporated" (at 0 0 0) (effects (font (size 1.27 1.27)) (hide yes))) (property "Footprint" "ESP_FLY:D4" (at 309.88 97.79 0) (effects (font (size 1.27 1.27)) (hide yes))))
(wire (pts (xy 309.88 92.71) (xy 309.88 87.63)) (stroke (width 0) (type default)))
(global_label "M4_NEG" (shape bidirectional) (at 309.88 87.63 0) (effects (font (size 1.016 1.016)) (justify left)) (property "Intersheetrefs" "${INTERSHEET_REFS}" (at 309.88 87.63 0) (effects (font (size 1.016 1.016)) (hide yes))))
(wire (pts (xy 309.88 102.87) (xy 309.88 107.95)) (stroke (width 0) (type default)))
(global_label "VBAT" (shape bidirectional) (at 309.88 107.95 0) (effects (font (size 1.016 1.016)) (justify left)) (property "Intersheetrefs" "${INTERSHEET_REFS}" (at 309.88 107.95 0) (effects (font (size 1.016 1.016)) (hide yes))))
(symbol (lib_id "ESP_FLY:C") (at 355.6 97.79 0) (unit 1) (in_bom yes) (on_board yes) (dnp no) (property "Reference" "C4" (at 364.49 95.25 0) (effects (font (size 1.27 1.27)) (justify left))) (property "Value" "0.1uF" (at 364.49 97.79 0) (effects (font (size 1.27 1.27)) (justify left))) (property "ManufacturerPartNumber" "CL21B104KBCNNNC" (at 0 0 0) (effects (font (size 1.27 1.27)) (hide yes))) (property "SourceBOM" "https://drive.google.com/file/d/1EBPdoYV8IRlJl5H9KqLQGCuI6NOrhwHS/view" (at 0 0 0) (effects (font (size 1.27 1.27)) (hide yes))) (property "SourceDesignator" "C4" (at 0 0 0) (effects (font (size 1.27 1.27)) (hide yes))) (property "Manufacturer" "Samsung Electro-Mechanics" (at 0 0 0) (effects (font (size 1.27 1.27)) (hide yes))) (property "Footprint" "ESP_FLY:C4" (at 355.6 97.79 0) (effects (font (size 1.27 1.27)) (hide yes))))
(wire (pts (xy 355.6 92.71) (xy 355.6 87.63)) (stroke (width 0) (type default)))
(global_label "M4_NEG" (shape bidirectional) (at 355.6 87.63 0) (effects (font (size 1.016 1.016)) (justify left)) (property "Intersheetrefs" "${INTERSHEET_REFS}" (at 355.6 87.63 0) (effects (font (size 1.016 1.016)) (hide yes))))
(wire (pts (xy 355.6 102.87) (xy 355.6 107.95)) (stroke (width 0) (type default)))
(global_label "VBAT" (shape bidirectional) (at 355.6 107.95 0) (effects (font (size 1.016 1.016)) (justify left)) (property "Intersheetrefs" "${INTERSHEET_REFS}" (at 355.6 107.95 0) (effects (font (size 1.016 1.016)) (hide yes))))
(symbol (lib_id "ESP_FLY:Conn2") (at 332.74 50.8 0) (unit 1) (in_bom yes) (on_board yes) (dnp no) (property "Reference" "J5" (at 341.63 48.26 0) (effects (font (size 1.27 1.27)) (justify left))) (property "Value" "Động cơ 4" (at 341.63 50.8 0) (effects (font (size 1.27 1.27)) (justify left))) (property "Footprint" "ESP_FLY:J5" (at 332.74 50.8 0) (effects (font (size 1.27 1.27)) (hide yes))))
(wire (pts (xy 327.66 48.26) (xy 322.58000000000004 48.26)) (stroke (width 0) (type default)))
(global_label "VBAT" (shape bidirectional) (at 322.58000000000004 48.26 180) (effects (font (size 1.016 1.016)) (justify right)) (property "Intersheetrefs" "${INTERSHEET_REFS}" (at 322.58000000000004 48.26 180) (effects (font (size 1.016 1.016)) (hide yes))))
(wire (pts (xy 327.66 53.34) (xy 322.58000000000004 53.34)) (stroke (width 0) (type default)))
(global_label "M4_NEG" (shape bidirectional) (at 322.58000000000004 53.34 180) (effects (font (size 1.016 1.016)) (justify right)) (property "Intersheetrefs" "${INTERSHEET_REFS}" (at 322.58000000000004 53.34 180) (effects (font (size 1.016 1.016)) (hide yes))))
(text "M1 / GPIO7" (at 21.590000000000003 35.56 0) (effects (font (size 1.778 1.778)) (justify left)))
(text "M2 / GPIO4" (at 116.84 35.56 0) (effects (font (size 1.778 1.778)) (justify left)))
(text "M3 / GPIO3" (at 212.09 35.56 0) (effects (font (size 1.778 1.778)) (justify left)))
(text "M4 / GPIO1" (at 307.34000000000003 35.56 0) (effects (font (size 1.778 1.778)) (justify left)))
(text "J2-J5 tương ứng các pad hàn P1-P8 trong thiết kế gốc, chia thành bốn đầu nối hai chân.\nChân 1: VBAT (+). Chân 2: cực âm động cơ qua MOSFET.\nThiết kế gốc không có điện trở nối tiếp ở cổng MOSFET.\nXem sơ đồ đấu dây bản chổi than và cấu hình động cơ trong firmware để xác định vị trí, chiều quay." (at 15.24 243.84 0) (effects (font (size 1.27 1.27)) (justify left)))
(embedded_fonts no))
